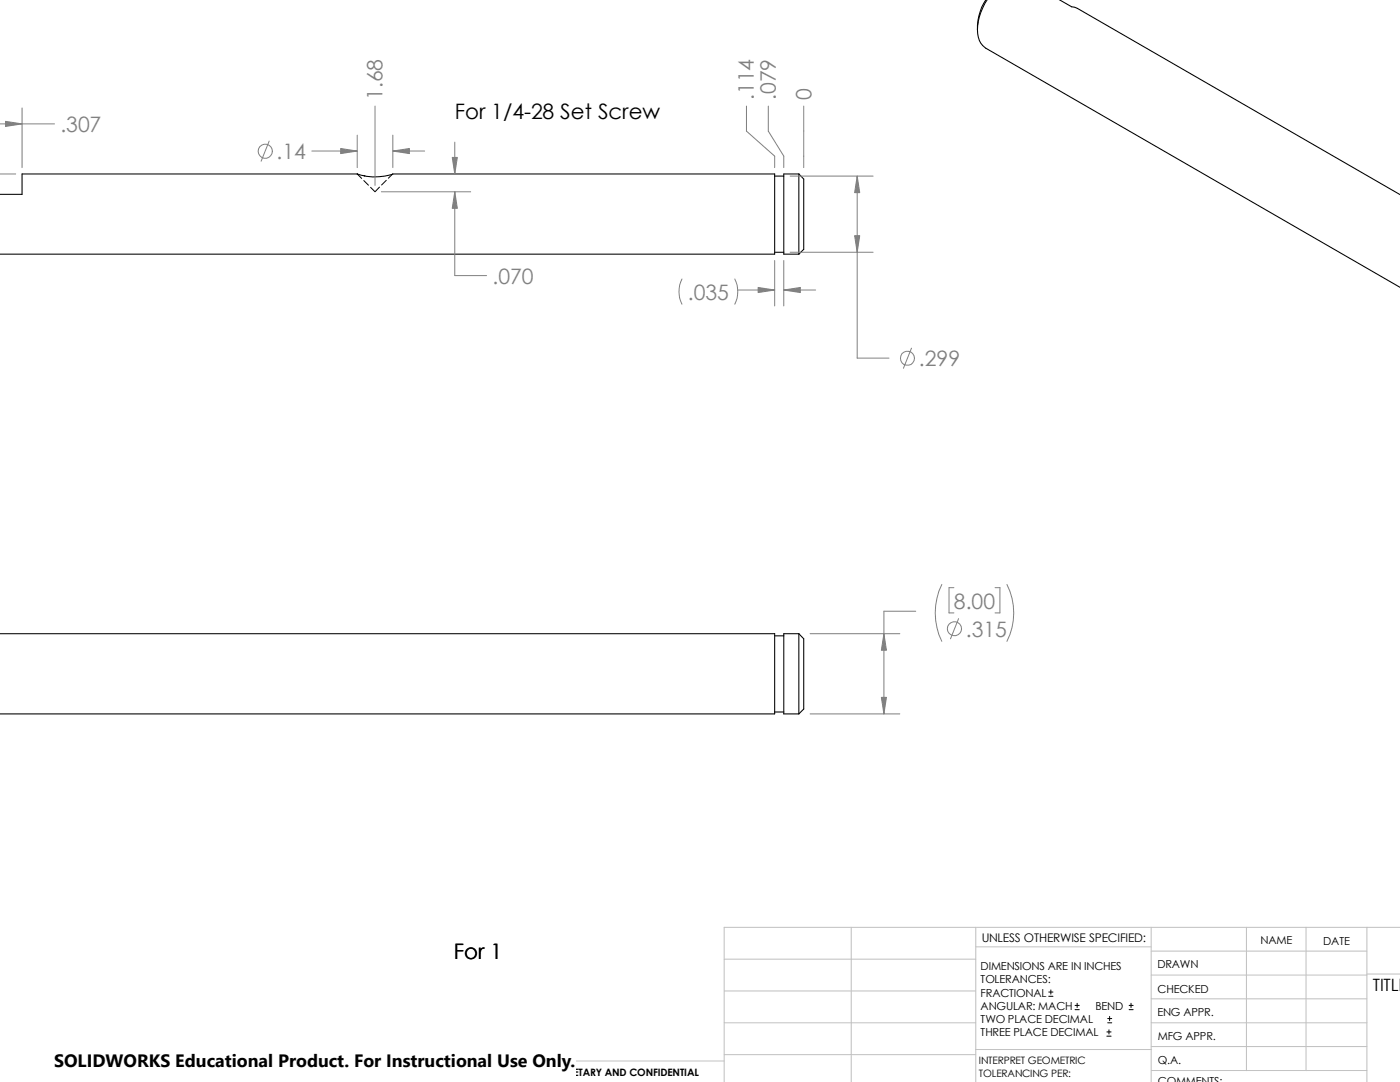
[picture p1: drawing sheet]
<svg xmlns="http://www.w3.org/2000/svg" width="279mm" height="216mm" viewBox="0 0 279 216" stroke-linecap="round" stroke-linejoin="round" font-family="sans-serif">
<g fill="none" stroke="#c0c0c0" stroke-width=".2">
<path d="M144.5 197.7h50.2M144.5 191.4h50.2M169.9 185v30.9M194.7 185v30.9M194.7 188.9h35M229.7 185v30.9M229.7 194.6h43.1M229.7 199.3h43.1M229.7 189.8h43.1M248.8 185v28.6M260.6 185v28.6M272.8 194.4h6.6"/>
<path d="M272.8 185v30.9M279.4 185h-134.9v30.9M144.5 204.1h50.2M144.5 210.4h50.2M144.5 211.7h-41.5v4.2M194.7 209.4h35.1M229.7 204.1h43.1M229.7 208.8h43.1M229.8 213.6h43"/>
</g>
<g fill="none" stroke="#000" stroke-width=".21">
<path d="M196.8 -.1a10.3 10.3 0 0 0-1.7 6M197 -.1a9.6 9.6 0 0 0-1.5 8.2l.6 1 .6 .5 82.7 47.8M211.4 -.1l2.5 1.5 1.2 .3 64.3 37.2M71.3 34.7h-66.9v4.1h-4.4M71.3 34.8v-.1a11.1 11.1 0 0 0 7.1 .1M78.4 34.7h76.2v16h-154.7M154.6 35.1h1.8M159.4 34.7v16M159.4 34.7h-3v16h3M159.4 34.7l1 1v14l-1 1M154.6 50.3h1.8M-.1 126.4h154.7v16.1h-154.7"/>
<path d="M154.6 126.9h1.8M159.4 126.4v16.1M159.4 126.4h-3v16.1h3M159.4 126.4l1 1.1v14l-1 1M154.6 142.1h1.8"/>
</g>
<g fill="none" stroke="#000" stroke-width=".2">
<path d="M71.3 34.7l.9 .9M72.6 36l.9 1M72.6 35.1h.2M74 37.4l.8 .8M75.7 37.3l-.9 1M77.1 36l-.9 .9M78.4 34.7l-.9 .9M209.3 198.8h.8M209.3 198h.8M209.7 197.5v.9M214.5 201.5h.9M214.5 200.6h.9"/>
<path d="M215 200.2v.8M220.9 206.8h.8M220.9 205.9h.8M221.1 204.1h.8M221.1 203.2h.8M221.3 205.5v.8M221.4 202.8v.9M225.3 201.5h.8M225.3 200.6h.8M225.7 200.2v.8"/>
</g>
<g fill="none" stroke="#808080" stroke-width=".2">
<path d="M-.1 24.7h11M-.1 34.7h3.2M4.4 21.5v11.9M53.7 28.2l-1.6 4M62.2 30.1h9.1M71.3 27v6.4M74.8 21.2v15.8M76.1 38.3h17.8M78.4 30.1h6.4M78.4 27v6.4M90.8 38.3v16.7h6.3M90.8 28.4v6.3"/>
<path d="M149 21.2v5l5.6 5v2.2M153.3 21.2v5l3.1 5v2.2M157.7 35.1h16.5M160.4 21.2v12.2M171.1 35.1v36.4h6.3M136.1 55.7a5.6 5.6 0 0 0 0 5M146.6 55.7a5.6 5.6 0 0 1 0 5M147.2 57.9h7.4M154.6 52v9M156.4 52v9M156.4 57.9h6.4M157.7 50.3h16.5"/>
<path d="M181.9 69.5l-1.6 4M188 116.6a12.9 12.9 0 0 0 0 11.4M190.4 117.3h-1v5h1M198.6 117.3h1v5h-1M201 116.6a12.6 12.6 0 0 1 0 11.4M161.7 126.4h17.9M182.8 122h-6.4v20.5M191.3 123.4l-1.6 4.1M161.7 142.5h17.9"/>
<circle cx="52.9" cy="30.2" r="1.41"/>
<circle cx="181.1" cy="71.5" r="1.41"/>
<circle cx="190.5" cy="125.5" r="1.4"/>
</g>
<g fill="#808080" stroke="#808080" stroke-width=".2">
<path d="M175.9 139.1h1l-.5 3.4z"/>
<path d="M176.4 126.4l.5 3.4h-1z"/>
<path d="M68 29.6l3.3 .5-3.3 .5z"/>
<path d="M78.4 30.1l3.3-.5v1z"/>
<path d="M170.6 47h1l-.5 3.3z"/>
<path d="M171.1 35.1l.5 3.3h-1z"/>
<path d="M90.8 38.3l.5 3.3h-1z"/>
<path d="M90.3 31.4h1l-.5 3.3z"/>
<path d="M156.4 57.9l3.3-.5v1z"/>
<path d="M151.3 57.4l3.3 .5-3.3 .5z"/>
<path d="M1.1 24.2l3.3 .5-3.3 .5z"/>
</g>
<path d="M10.8 209.2h104.1v6.7h-104.1z" fill="#fff"/>
<g font-size="4.2" fill="#808080">
<text x="76.4" y="20" transform="rotate(-90 76.4 20)">1.68</text>
<text x="150.5" y="20" transform="rotate(-90 150.5 20)">.114</text>
<text x="154.8" y="20" transform="rotate(-90 154.8 20)">.079</text>
<text x="161.9" y="20" transform="rotate(-90 161.9 20)">0</text>
<text x="12.1" y="26.4">.307</text>
<text x="55.2" y="31.8">.14</text>
<text x="98.3" y="56.7">.070</text>
<text x="137.3" y="59.9">.035</text>
<text x="183.4" y="73.1">.299</text>
<text x="190.4" y="121.5">8.00</text>
<text x="192.7" y="127.1">.315</text>
</g>
<g font-size="4.2">
<text x="90.8" y="23.8">For 1/4-28 Set Screw</text>
<text x="90.6" y="191.3">For 1</text>
</g>
<text font-size="3.6" x="10.8" y="213">SOLIDWORKS Educational Product. For Instructional Use Only.</text>
<text font-size="3.4" x="274" y="197.8">TITLE</text>
<text font-size="2.4" x="195.9" y="187.9">UNLESS OTHERWISE SPECIFIED:</text>
<g font-size="2.2">
<text x="251.6" y="188.4">NAME</text>
<text x="264.1" y="188.5">DATE</text>
<text x="195.7" y="193.5">DIMENSIONS ARE IN INCHES</text>
<text x="195.7" y="196.2">TOLERANCES:</text>
<text x="231" y="193.2">DRAWN</text>
<text x="195.7" y="198.8">FRACTIONAL</text>
<text x="195.7" y="201.5">ANGULAR: MACH</text>
<text x="218.6" y="201.5">BEND</text>
<text x="231" y="202.7">ENG APPR.</text>
<text x="231" y="198.1">CHECKED</text>
<text x="195.7" y="204.1">TWO PLACE DECIMAL</text>
<text x="195.7" y="206.8">THREE PLACE DECIMAL</text>
<text x="231.1" y="207.5">MFG APPR.</text>
<text x="231.1" y="212.2">Q.A.</text>
<text x="231.1" y="216.4">COMMENTS:</text>
</g>
<g font-size="2">
<text x="107.7" y="214.7">PROPRIETARY AND CONFIDENTIAL</text>
<text x="195.4" y="214.9">TOLERANCING PER:</text>
<text x="195.4" y="212.3">INTERPRET GEOMETRIC</text>
</g>
</svg>
